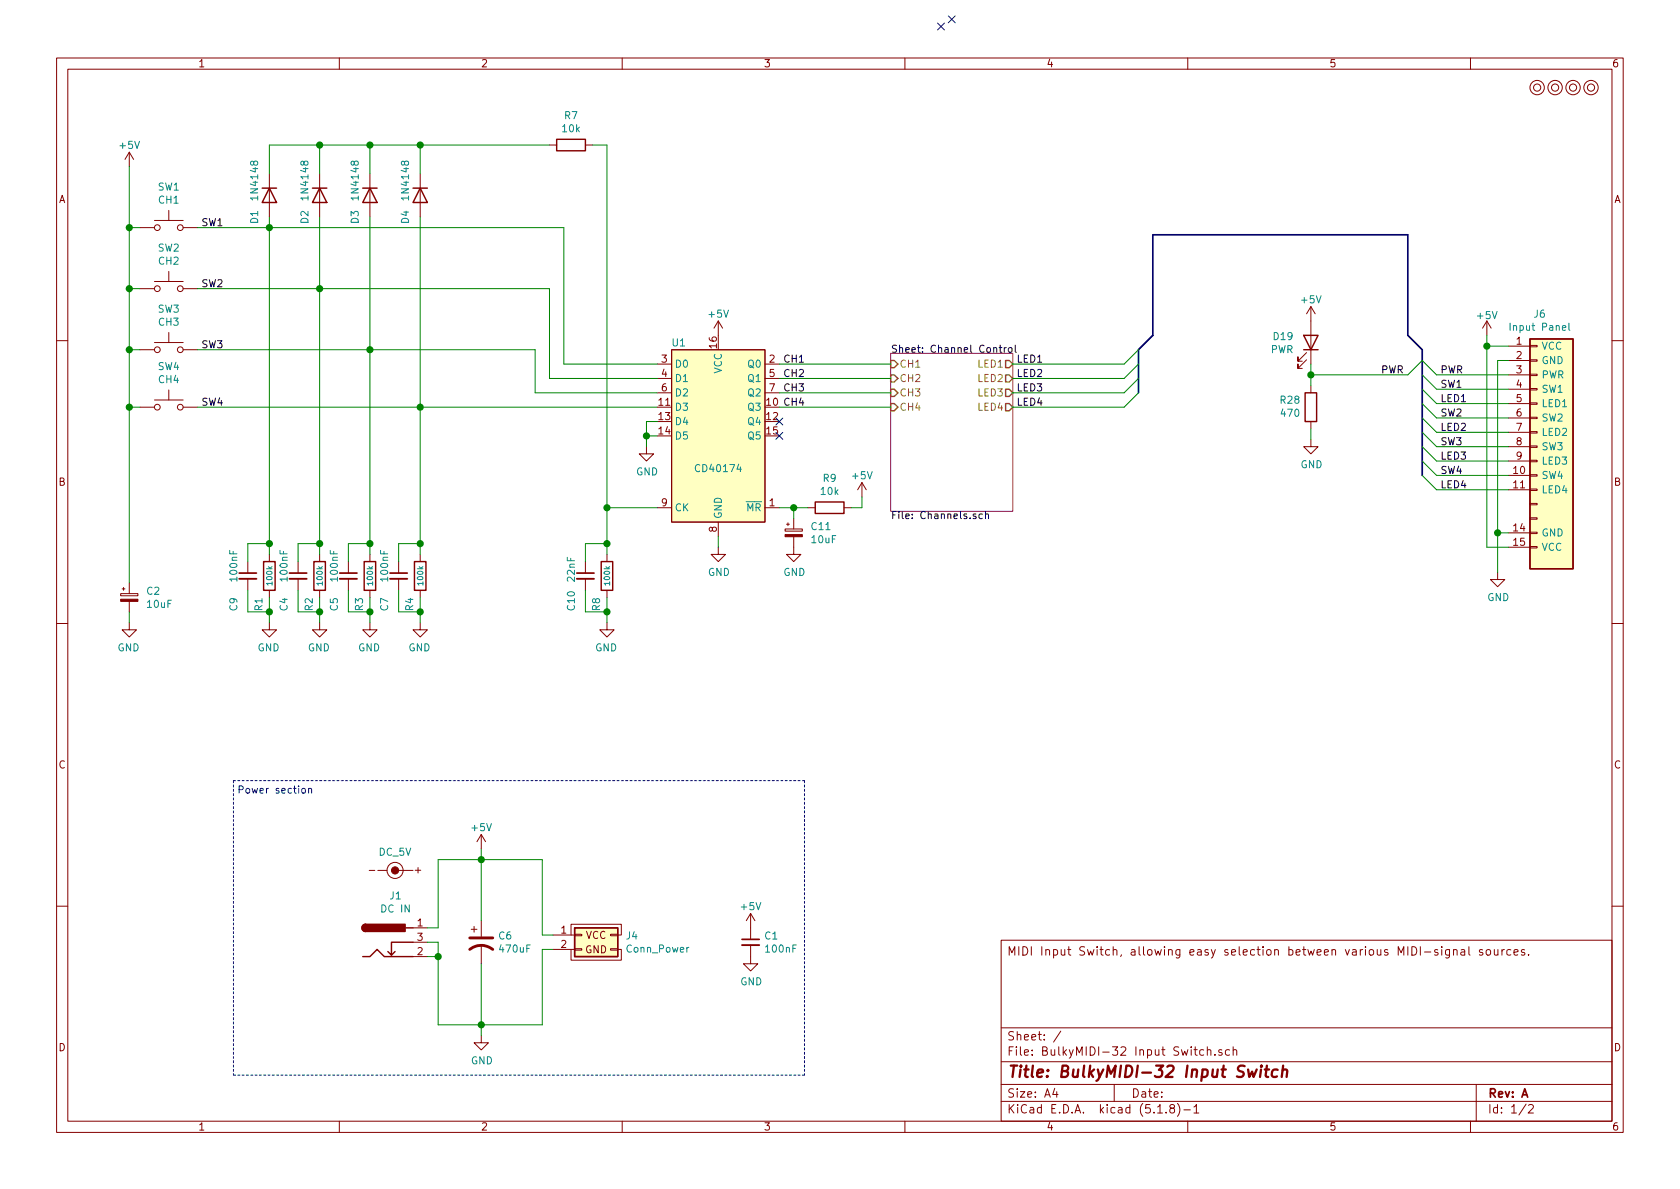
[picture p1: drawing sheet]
EESchema Schematic File Version 4
EELAYER 30 0
EELAYER END
$Descr A4 11693 8268
encoding utf-8
Sheet 1 2
Title "BulkyMIDI-32 Input Switch"
Date ""
Rev "A"
Comp ""
Comment1 ""
Comment2 ""
Comment3 ""
Comment4 "MIDI Input Switch, allowing easy selection between various MIDI-signal sources."
$EndDescr
$Comp
L mounting:Mounting M1
U 1 1
P 10700 600
F 0 "M1" H 10700 700 50  0001 C CNN
F 1 "Mounting" H 10700 525 50  0001 C CNN
F 2 "mounting:M3" H 10700 600 50  0001 C CNN
F 3 "" H 10700 600 50  0001 C CNN
	1    10700 600 
	1    0    0    -1  
$EndComp
$Comp
L mounting:Mounting M2
U 1 1
P 10825 600
F 0 "M2" H 10825 700 50  0001 C CNN
F 1 "Mounting" H 10825 525 50  0001 C CNN
F 2 "mounting:M3" H 10825 600 50  0001 C CNN
F 3 "" H 10825 600 50  0001 C CNN
	1    10825 600 
	1    0    0    -1  
$EndComp
$Comp
L mounting:Mounting M3
U 1 1
P 10950 600
F 0 "M3" H 10950 700 50  0001 C CNN
F 1 "Mounting" H 10950 525 50  0001 C CNN
F 2 "mounting:M3" H 10950 600 50  0001 C CNN
F 3 "" H 10950 600 50  0001 C CNN
	1    10950 600 
	1    0    0    -1  
$EndComp
$Comp
L mounting:Mounting M4
U 1 1
P 11075 600
F 0 "M4" H 11075 700 50  0001 C CNN
F 1 "Mounting" H 11075 525 50  0001 C CNN
F 2 "mounting:M3" H 11075 600 50  0001 C CNN
F 3 "" H 11075 600 50  0001 C CNN
	1    11075 600 
	1    0    0    -1  
$EndComp
$Comp
L barrel_jack:barrel_9v J1
U 1 1
P 2675 6550
F 0 "J1" H 2754 6875 50  0000 C CNN
F 1 "DC IN" H 2754 6784 50  0000 C CNN
F 2 "Connectors:BARREL_JACK" H 2725 6510 50  0001 C CNN
F 3 "~" H 2725 6510 50  0001 C CNN
	1    2675 6550
	1    0    0    -1  
$EndComp
$Comp
L power:GND #PWR0101
U 1 1
P 3350 7200
F 0 "#PWR0101" H 3350 6950 50  0001 C CNN
F 1 "GND" H 3355 7027 50  0000 C CNN
F 2 "" H 3350 7200 50  0001 C CNN
F 3 "" H 3350 7200 50  0001 C CNN
	1    3350 7200
	1    0    0    -1  
$EndComp
$Comp
L power:+5V #PWR0106
U 1 1
P 3350 5900
F 0 "#PWR0106" H 3350 5750 50  0001 C CNN
F 1 "+5V" H 3350 6050 50  0000 C CNN
F 2 "" H 3350 5900 50  0001 C CNN
F 3 "" H 3350 5900 50  0001 C CNN
	1    3350 5900
	1    0    0    -1  
$EndComp
$Comp
L Device:CP1 C6
U 1 1
P 3350 6550
F 0 "C6" H 3465 6596 50  0000 L CNN
F 1 "470uF" H 3465 6505 50  0000 L CNN
F 2 "Capacitor_THT:CP_Radial_D8.0mm_P3.50mm" H 3350 6550 50  0001 C CNN
F 3 "~" H 3350 6550 50  0001 C CNN
	1    3350 6550
	1    0    0    -1  
$EndComp
NoConn ~ 6550 175 
$Comp
L BulkyMIDI:DC_5V SYM1
U 1 1
P 2750 6050
F 0 "SYM1" H 2750 6271 50  0001 C CNN
F 1 "DC_5V" H 2750 6179 50  0000 C CNN
F 2 "BulkyMIDI-32:PWR_Specification" H 2625 6150 50  0001 C CNN
F 3 "" H 2625 6150 50  0001 C CNN
	1    2750 6050
	1    0    0    -1  
$EndComp
Text Notes 1650 5525 0    50   ~ 0
Power section
$Comp
L BulkyMIDI:Conn_Power J4
U 1 1
P 4050 6500
F 0 "J4" H 4353 6496 50  0000 L CNN
F 1 "Conn_Power" H 4353 6405 50  0000 L CNN
F 2 "BulkyMIDI-32:Conn_Power" H 4050 6500 50  0001 C CNN
F 3 "~" H 4050 6500 50  0001 C CNN
	1    4050 6500
	1    0    0    -1  
$EndComp
$Comp
L Switch:SW_Push SW1
U 1 1
P 1175 1575
F 0 "SW1" H 1175 1860 50  0000 C CNN
F 1 "CH1" H 1175 1769 50  0000 C CNN
F 2 "Button_Switch_THT:SW_Tactile_SPST_Angled_PTS645Vx39-2LFS" H 1175 1775 50  0001 C CNN
F 3 "~" H 1175 1775 50  0001 C CNN
	1    1175 1575
	-1   0    0    -1  
$EndComp
Wire Wire Line
	2975 6450 3050 6450
Wire Wire Line
	2975 6650 3050 6650
Wire Wire Line
	2975 6550 3050 6550
Wire Wire Line
	3050 6550 3050 6650
Connection ~ 3050 6650
Wire Wire Line
	3350 5900 3350 5975
Wire Wire Line
	3350 5975 3050 5975
Connection ~ 3350 5975
Wire Wire Line
	3050 5975 3050 6450
Wire Wire Line
	3350 5975 3350 6400
Wire Wire Line
	3350 7125 3050 7125
Connection ~ 3350 7125
Wire Wire Line
	3350 7125 3350 7200
Wire Wire Line
	3050 6650 3050 7125
Wire Wire Line
	3350 6700 3350 7125
Wire Notes Line
	1625 5425 1625 7475
Wire Notes Line
	5600 5425 5600 7475
Wire Wire Line
	3850 6500 3775 6500
Wire Wire Line
	3775 6500 3775 5975
Wire Wire Line
	3775 5975 3350 5975
Wire Wire Line
	3850 6600 3775 6600
Wire Wire Line
	3775 6600 3775 7125
Wire Wire Line
	3775 7125 3350 7125
Wire Notes Line
	5600 5425 1625 5425
Wire Notes Line
	5600 7475 1625 7475
Wire Wire Line
	975  1575 900  1575
Wire Wire Line
	975  2000 900  2000
$Comp
L Switch:SW_Push SW2
U 1 1
P 1175 2000
F 0 "SW2" H 1175 2285 50  0000 C CNN
F 1 "CH2" H 1175 2194 50  0000 C CNN
F 2 "Button_Switch_THT:SW_Tactile_SPST_Angled_PTS645Vx39-2LFS" H 1175 2200 50  0001 C CNN
F 3 "~" H 1175 2200 50  0001 C CNN
	1    1175 2000
	-1   0    0    -1  
$EndComp
Wire Wire Line
	975  2425 900  2425
$Comp
L Switch:SW_Push SW3
U 1 1
P 1175 2425
F 0 "SW3" H 1175 2710 50  0000 C CNN
F 1 "CH3" H 1175 2619 50  0000 C CNN
F 2 "Button_Switch_THT:SW_Tactile_SPST_Angled_PTS645Vx39-2LFS" H 1175 2625 50  0001 C CNN
F 3 "~" H 1175 2625 50  0001 C CNN
	1    1175 2425
	-1   0    0    -1  
$EndComp
Wire Wire Line
	900  1575 900  2000
Connection ~ 900  2000
Wire Wire Line
	900  2000 900  2425
Entry Bus Bus
	7925 2425 8025 2325
Wire Wire Line
	1875 1575 1375 1575
Text Label 1400 1575 0    50   ~ 0
SW1
Text Label 1400 2000 0    50   ~ 0
SW2
Text Label 1400 2425 0    50   ~ 0
SW3
$Comp
L cd40174:CD40174 U1
U 1 1
P 5000 2925
F 0 "U1" H 4725 3475 50  0000 C CNN
F 1 "CD40174" H 5000 2600 50  0000 C CNN
F 2 "Package_DIP:DIP-16_W7.62mm_Socket_LongPads" H 5000 2925 50  0001 C CNN
F 3 "http://www.ti.com/lit/ds/symlink/sn74hc595.pdf" H 5000 2925 50  0001 C CNN
	1    5000 2925
	1    0    0    -1  
$EndComp
$Comp
L power:+5V #PWR0102
U 1 1
P 5000 2325
F 0 "#PWR0102" H 5000 2175 50  0001 C CNN
F 1 "+5V" H 5000 2475 50  0000 C CNN
F 2 "" H 5000 2325 50  0001 C CNN
F 3 "" H 5000 2325 50  0001 C CNN
	1    5000 2325
	1    0    0    -1  
$EndComp
$Comp
L power:GND #PWR0104
U 1 1
P 5000 3800
F 0 "#PWR0104" H 5000 3550 50  0001 C CNN
F 1 "GND" H 5005 3627 50  0000 C CNN
F 2 "" H 5000 3800 50  0001 C CNN
F 3 "" H 5000 3800 50  0001 C CNN
	1    5000 3800
	1    0    0    -1  
$EndComp
$Comp
L Device:D D1
U 1 1
P 1875 1350
F 0 "D1" H 1975 1250 50  0000 L CNN
F 1 "1N4148" H 1625 1250 50  0000 L CNN
F 2 "Diode_THT:D_DO-35_SOD27_P7.62mm_Horizontal" H 1875 1350 50  0001 C CNN
F 3 "~" H 1875 1350 50  0001 C CNN
	1    1875 1350
	0    1    1    0   
$EndComp
$Comp
L Device:D D2
U 1 1
P 2225 1350
F 0 "D2" H 2325 1250 50  0000 L CNN
F 1 "1N4148" H 1975 1250 50  0000 L CNN
F 2 "Diode_THT:D_DO-35_SOD27_P7.62mm_Horizontal" H 2225 1350 50  0001 C CNN
F 3 "~" H 2225 1350 50  0001 C CNN
	1    2225 1350
	0    1    1    0   
$EndComp
$Comp
L Device:D D3
U 1 1
P 2575 1350
F 0 "D3" H 2675 1250 50  0000 L CNN
F 1 "1N4148" H 2325 1250 50  0000 L CNN
F 2 "Diode_THT:D_DO-35_SOD27_P7.62mm_Horizontal" H 2575 1350 50  0001 C CNN
F 3 "~" H 2575 1350 50  0001 C CNN
	1    2575 1350
	0    1    1    0   
$EndComp
Wire Wire Line
	1875 1500 1875 1575
Wire Wire Line
	2225 1500 2225 2000
Wire Wire Line
	2575 1500 2575 2425
Connection ~ 1875 1575
Wire Wire Line
	1375 2000 2225 2000
Wire Wire Line
	1375 2425 2575 2425
Connection ~ 2225 2000
Connection ~ 2575 2425
$Comp
L Device:C_Small C10
U 1 1
P 4075 4000
F 0 "C10" V 3975 3750 50  0000 L CNN
F 1 "22nF" V 3975 3950 50  0000 L CNN
F 2 "Capacitor_THT:C_Disc_D4.7mm_W2.5mm_P5.00mm" H 4075 4000 50  0001 C CNN
F 3 "~" H 4075 4000 50  0001 C CNN
	1    4075 4000
	1    0    0    -1  
$EndComp
$Comp
L Device:R R8
U 1 1
P 4225 4000
F 0 "R8" V 4150 3750 50  0000 L CNN
F 1 "100k" V 4225 3925 39  0000 L CNN
F 2 "resistor:R_Axial_DIN0207_L6.3mm_D2.5mm_P10.16mm_Horizontal" V 4155 4000 50  0001 C CNN
F 3 "~" H 4225 4000 50  0001 C CNN
	1    4225 4000
	1    0    0    -1  
$EndComp
Wire Wire Line
	4075 4250 4225 4250
Wire Wire Line
	4075 4100 4075 4250
Wire Wire Line
	4225 4150 4225 4250
Wire Wire Line
	4225 3850 4225 3775
Wire Wire Line
	4225 3775 4075 3775
Wire Wire Line
	4075 3775 4075 3900
Wire Wire Line
	4225 4250 4225 4325
Connection ~ 4225 4250
$Comp
L power:GND #PWR0112
U 1 1
P 4225 4325
F 0 "#PWR0112" H 4225 4075 50  0001 C CNN
F 1 "GND" H 4230 4152 50  0000 C CNN
F 2 "" H 4225 4325 50  0001 C CNN
F 3 "" H 4225 4325 50  0001 C CNN
	1    4225 4325
	-1   0    0    -1  
$EndComp
Connection ~ 4225 3775
Wire Wire Line
	1875 1575 3925 1575
Wire Wire Line
	2225 2000 3825 2000
Wire Wire Line
	2575 2425 3725 2425
Wire Wire Line
	4225 3525 4225 3775
Wire Wire Line
	3725 2425 3725 2725
Wire Wire Line
	3825 2000 3825 2625
Wire Wire Line
	3925 2525 3925 1575
Wire Wire Line
	4225 3525 4575 3525
Wire Wire Line
	3925 2525 4575 2525
Wire Wire Line
	3825 2625 4575 2625
Wire Wire Line
	3725 2725 4575 2725
Connection ~ 4225 3525
$Comp
L Device:R R7
U 1 1
P 3975 1000
F 0 "R7" V 3768 1000 50  0000 C CNN
F 1 "10k" V 3859 1000 50  0000 C CNN
F 2 "resistor:R_Axial_DIN0207_L6.3mm_D2.5mm_P10.16mm_Horizontal" V 3905 1000 50  0001 C CNN
F 3 "~" H 3975 1000 50  0001 C CNN
	1    3975 1000
	0    1    1    0   
$EndComp
Wire Wire Line
	4125 1000 4225 1000
Wire Wire Line
	4225 1000 4225 3525
Wire Wire Line
	1875 1000 1875 1200
Wire Wire Line
	2225 1200 2225 1000
Connection ~ 2225 1000
Wire Wire Line
	2225 1000 1875 1000
Wire Wire Line
	2575 1200 2575 1000
Connection ~ 2575 1000
Wire Wire Line
	2575 1000 2225 1000
$Comp
L Device:R R9
U 1 1
P 5775 3525
F 0 "R9" V 5568 3525 50  0000 C CNN
F 1 "10k" V 5659 3525 50  0000 C CNN
F 2 "resistor:R_Axial_DIN0207_L6.3mm_D2.5mm_P10.16mm_Horizontal" V 5705 3525 50  0001 C CNN
F 3 "~" H 5775 3525 50  0001 C CNN
	1    5775 3525
	0    1    1    0   
$EndComp
$Comp
L Device:CP_Small C11
U 1 1
P 5525 3700
F 0 "C11" H 5640 3746 50  0000 L CNN
F 1 "10uF" H 5640 3655 50  0000 L CNN
F 2 "Capacitor_THT:CP_Radial_D4.0mm_P2.00mm" H 5525 3700 50  0001 C CNN
F 3 "~" H 5525 3700 50  0001 C CNN
	1    5525 3700
	1    0    0    -1  
$EndComp
Wire Wire Line
	5525 3600 5525 3525
Wire Wire Line
	5525 3525 5425 3525
Wire Wire Line
	5625 3525 5525 3525
Connection ~ 5525 3525
$Comp
L power:GND #PWR0114
U 1 1
P 5525 3800
F 0 "#PWR0114" H 5525 3550 50  0001 C CNN
F 1 "GND" H 5530 3627 50  0000 C CNN
F 2 "" H 5525 3800 50  0001 C CNN
F 3 "" H 5525 3800 50  0001 C CNN
	1    5525 3800
	1    0    0    -1  
$EndComp
Wire Wire Line
	5000 3800 5000 3725
$Comp
L power:+5V #PWR0115
U 1 1
P 6000 3450
F 0 "#PWR0115" H 6000 3300 50  0001 C CNN
F 1 "+5V" H 6000 3600 50  0000 C CNN
F 2 "" H 6000 3450 50  0001 C CNN
F 3 "" H 6000 3450 50  0001 C CNN
	1    6000 3450
	1    0    0    -1  
$EndComp
Wire Wire Line
	6000 3450 6000 3525
Wire Wire Line
	6000 3525 5925 3525
$Comp
L power:+5V #PWR0113
U 1 1
P 900 1150
F 0 "#PWR0113" H 900 1000 50  0001 C CNN
F 1 "+5V" H 900 1300 50  0000 C CNN
F 2 "" H 900 1150 50  0001 C CNN
F 3 "" H 900 1150 50  0001 C CNN
	1    900  1150
	1    0    0    -1  
$EndComp
Connection ~ 900  1575
Wire Wire Line
	900  1150 900  1575
Text Label 5450 2525 0    50   ~ 0
CH1
Text Label 5450 2625 0    50   ~ 0
CH2
Text Label 5450 2725 0    50   ~ 0
CH3
Wire Wire Line
	5425 2525 6200 2525
Wire Wire Line
	5425 2625 6200 2625
Wire Wire Line
	5425 2725 6200 2725
Wire Wire Line
	7050 2525 7825 2525
Wire Wire Line
	7050 2625 7825 2625
Wire Wire Line
	7050 2725 7825 2725
Wire Wire Line
	7050 2825 7825 2825
Text Label 7075 2525 0    50   ~ 0
LED1
Text Label 7075 2625 0    50   ~ 0
LED2
Text Label 7075 2725 0    50   ~ 0
LED3
Text Label 7075 2825 0    50   ~ 0
LED4
Entry Wire Line
	7925 2425 7825 2525
Entry Wire Line
	7925 2525 7825 2625
Entry Wire Line
	7925 2625 7825 2725
Entry Wire Line
	7925 2725 7825 2825
$Sheet
S 6200 2450 850  1100
U 635D4EBA
F0 "Channel Control" 50
F1 "Channels.sch" 50
F2 "CH1" I L 6200 2525 50 
F3 "CH2" I L 6200 2625 50 
F4 "CH3" I L 6200 2725 50 
F5 "CH4" I L 6200 2825 50 
F6 "LED1" O R 7050 2525 50 
F7 "LED2" O R 7050 2625 50 
F8 "LED3" O R 7050 2725 50 
F9 "LED4" O R 7050 2825 50 
$EndSheet
Wire Bus Line
	8025 1625 9800 1625
Text Label 10025 3400 0    50   ~ 0
LED4
Text Label 10025 3200 0    50   ~ 0
LED3
Text Label 10025 3000 0    50   ~ 0
LED2
Text Label 10025 2800 0    50   ~ 0
LED1
Text Label 10025 3300 0    50   ~ 0
SW4
Text Label 10025 3100 0    50   ~ 0
SW3
Text Label 10025 2900 0    50   ~ 0
SW2
Text Label 10025 2700 0    50   ~ 0
SW1
Wire Wire Line
	10500 3400 10000 3400
Wire Wire Line
	10500 3300 10000 3300
Wire Wire Line
	10500 3200 10000 3200
Wire Wire Line
	10500 3100 10000 3100
Entry Wire Line
	10000 3400 9900 3300
Entry Wire Line
	10000 3300 9900 3200
Entry Wire Line
	10000 3200 9900 3100
Entry Wire Line
	10000 3100 9900 3000
Entry Bus Bus
	9900 2425 9800 2325
Wire Wire Line
	10500 3000 10000 3000
Wire Wire Line
	10500 2900 10000 2900
Wire Wire Line
	10500 2800 10000 2800
Wire Wire Line
	10500 2700 10000 2700
Wire Wire Line
	10500 2600 10000 2600
Entry Wire Line
	10000 3000 9900 2900
Entry Wire Line
	10000 2900 9900 2800
Text Label 10025 2600 0    50   ~ 0
PWR
Entry Wire Line
	10000 2800 9900 2700
Entry Wire Line
	10000 2700 9900 2600
Entry Wire Line
	10000 2600 9900 2500
Connection ~ 10350 2400
Wire Wire Line
	10350 2325 10350 2400
$Comp
L power:+5V #PWR0120
U 1 1
P 10350 2325
F 0 "#PWR0120" H 10350 2175 50  0001 C CNN
F 1 "+5V" H 10350 2465 50  0000 C CNN
F 2 "" H 10350 2325 50  0000 C CNN
F 3 "" H 10350 2325 50  0000 C CNN
	1    10350 2325
	-1   0    0    -1  
$EndComp
$Comp
L power:GND #PWR0118
U 1 1
P 10425 3975
F 0 "#PWR0118" H 10425 3725 50  0001 C CNN
F 1 "GND" H 10430 3802 50  0000 C CNN
F 2 "" H 10425 3975 50  0001 C CNN
F 3 "" H 10425 3975 50  0001 C CNN
	1    10425 3975
	1    0    0    -1  
$EndComp
Wire Wire Line
	10350 2400 10500 2400
Wire Wire Line
	10500 2500 10425 2500
$Comp
L BulkyMIDI:Input_Panel J6
U 1 1
P 10700 3400
F 0 "J6" H 10718 4625 50  0000 C CNN
F 1 "Input Panel" H 10718 4534 50  0000 C CNN
F 2 "BulkyMIDI-32:Input_Panel" H 10700 3400 50  0001 C CNN
F 3 "~" H 10700 3400 50  0001 C CNN
	1    10700 3400
	1    0    0    -1  
$EndComp
Wire Bus Line
	9800 2325 9800 1625
$Comp
L Device:C_Small C1
U 1 1
P 5225 6550
F 0 "C1" H 5317 6596 50  0000 L CNN
F 1 "100nF" H 5317 6505 50  0000 L CNN
F 2 "Capacitor_THT:C_Disc_D4.7mm_W2.5mm_P5.00mm" H 5225 6550 50  0001 C CNN
F 3 "~" H 5225 6550 50  0001 C CNN
	1    5225 6550
	1    0    0    -1  
$EndComp
$Comp
L power:GND #PWR0103
U 1 1
P 5225 6650
F 0 "#PWR0103" H 5225 6400 50  0001 C CNN
F 1 "GND" H 5230 6477 50  0000 C CNN
F 2 "" H 5225 6650 50  0001 C CNN
F 3 "" H 5225 6650 50  0001 C CNN
	1    5225 6650
	1    0    0    -1  
$EndComp
$Comp
L power:+5V #PWR0145
U 1 1
P 5225 6450
F 0 "#PWR0145" H 5225 6300 50  0001 C CNN
F 1 "+5V" H 5225 6600 50  0000 C CNN
F 2 "" H 5225 6450 50  0001 C CNN
F 3 "" H 5225 6450 50  0001 C CNN
	1    5225 6450
	1    0    0    -1  
$EndComp
NoConn ~ 6625 125 
Wire Wire Line
	5425 2825 6200 2825
Text Label 5450 2825 0    50   ~ 0
CH4
Connection ~ 900  2425
Wire Wire Line
	900  4250 900  4325
$Comp
L Device:CP_Small C2
U 1 1
P 900 4150
F 0 "C2" H 1015 4196 50  0000 L CNN
F 1 "10uF" H 1015 4105 50  0000 L CNN
F 2 "Capacitor_THT:CP_Radial_D4.0mm_P2.00mm" H 900 4150 50  0001 C CNN
F 3 "~" H 900 4150 50  0001 C CNN
	1    900  4150
	1    0    0    -1  
$EndComp
$Comp
L power:GND #PWR0117
U 1 1
P 900 4325
F 0 "#PWR0117" H 900 4075 50  0001 C CNN
F 1 "GND" H 905 4152 50  0000 C CNN
F 2 "" H 900 4325 50  0001 C CNN
F 3 "" H 900 4325 50  0001 C CNN
	1    900  4325
	-1   0    0    -1  
$EndComp
Wire Wire Line
	1875 3850 1875 3775
Connection ~ 1875 4250
Wire Wire Line
	1875 4250 1875 4150
Wire Wire Line
	1875 4325 1875 4250
$Comp
L power:GND #PWR0108
U 1 1
P 2575 4325
F 0 "#PWR0108" H 2575 4075 50  0001 C CNN
F 1 "GND" H 2580 4152 50  0000 C CNN
F 2 "" H 2575 4325 50  0001 C CNN
F 3 "" H 2575 4325 50  0001 C CNN
	1    2575 4325
	-1   0    0    -1  
$EndComp
Connection ~ 2575 4250
Wire Wire Line
	2575 4250 2575 4325
Wire Wire Line
	2425 3775 2425 3900
Wire Wire Line
	2575 3775 2425 3775
Wire Wire Line
	2575 3850 2575 3775
Wire Wire Line
	2575 4150 2575 4250
Wire Wire Line
	2425 4100 2425 4250
Wire Wire Line
	2425 4250 2575 4250
$Comp
L Device:R R3
U 1 1
P 2575 4000
F 0 "R3" V 2500 3750 50  0000 L CNN
F 1 "100k" V 2575 3925 39  0000 L CNN
F 2 "resistor:R_Axial_DIN0207_L6.3mm_D2.5mm_P10.16mm_Horizontal" V 2505 4000 50  0001 C CNN
F 3 "~" H 2575 4000 50  0001 C CNN
	1    2575 4000
	1    0    0    -1  
$EndComp
$Comp
L Device:C_Small C5
U 1 1
P 2425 4000
F 0 "C5" V 2325 3750 50  0000 L CNN
F 1 "100nF" V 2325 3950 50  0000 L CNN
F 2 "Capacitor_THT:C_Disc_D4.7mm_W2.5mm_P5.00mm" H 2425 4000 50  0001 C CNN
F 3 "~" H 2425 4000 50  0001 C CNN
	1    2425 4000
	1    0    0    -1  
$EndComp
$Comp
L power:GND #PWR0107
U 1 1
P 2225 4325
F 0 "#PWR0107" H 2225 4075 50  0001 C CNN
F 1 "GND" H 2230 4152 50  0000 C CNN
F 2 "" H 2225 4325 50  0001 C CNN
F 3 "" H 2225 4325 50  0001 C CNN
	1    2225 4325
	-1   0    0    -1  
$EndComp
Connection ~ 2225 4250
Wire Wire Line
	2225 4250 2225 4325
Wire Wire Line
	2075 3775 2075 3900
Wire Wire Line
	2225 3775 2075 3775
Wire Wire Line
	2225 3850 2225 3775
Wire Wire Line
	2225 4150 2225 4250
Wire Wire Line
	2075 4100 2075 4250
Wire Wire Line
	2075 4250 2225 4250
$Comp
L Device:R R2
U 1 1
P 2225 4000
F 0 "R2" V 2150 3750 50  0000 L CNN
F 1 "100k" V 2225 3925 39  0000 L CNN
F 2 "resistor:R_Axial_DIN0207_L6.3mm_D2.5mm_P10.16mm_Horizontal" V 2155 4000 50  0001 C CNN
F 3 "~" H 2225 4000 50  0001 C CNN
	1    2225 4000
	1    0    0    -1  
$EndComp
$Comp
L Device:C_Small C4
U 1 1
P 2075 4000
F 0 "C4" V 1975 3750 50  0000 L CNN
F 1 "100nF" V 1975 3950 50  0000 L CNN
F 2 "Capacitor_THT:C_Disc_D4.7mm_W2.5mm_P5.00mm" H 2075 4000 50  0001 C CNN
F 3 "~" H 2075 4000 50  0001 C CNN
	1    2075 4000
	1    0    0    -1  
$EndComp
$Comp
L power:GND #PWR0105
U 1 1
P 1875 4325
F 0 "#PWR0105" H 1875 4075 50  0001 C CNN
F 1 "GND" H 1880 4152 50  0000 C CNN
F 2 "" H 1875 4325 50  0001 C CNN
F 3 "" H 1875 4325 50  0001 C CNN
	1    1875 4325
	-1   0    0    -1  
$EndComp
Wire Wire Line
	1725 3775 1725 3900
Wire Wire Line
	1875 3775 1725 3775
Wire Wire Line
	1725 4100 1725 4250
Wire Wire Line
	1725 4250 1875 4250
$Comp
L Device:R R1
U 1 1
P 1875 4000
F 0 "R1" V 1800 3750 50  0000 L CNN
F 1 "100k" V 1875 3925 39  0000 L CNN
F 2 "resistor:R_Axial_DIN0207_L6.3mm_D2.5mm_P10.16mm_Horizontal" V 1805 4000 50  0001 C CNN
F 3 "~" H 1875 4000 50  0001 C CNN
	1    1875 4000
	1    0    0    -1  
$EndComp
$Comp
L Device:C_Small C9
U 1 1
P 1725 4000
F 0 "C9" V 1625 3750 50  0000 L CNN
F 1 "100nF" V 1625 3950 50  0000 L CNN
F 2 "Capacitor_THT:C_Disc_D4.7mm_W2.5mm_P5.00mm" H 1725 4000 50  0001 C CNN
F 3 "~" H 1725 4000 50  0001 C CNN
	1    1725 4000
	1    0    0    -1  
$EndComp
Connection ~ 2575 3775
Wire Wire Line
	2575 3775 2575 2425
Connection ~ 2225 3775
Wire Wire Line
	2225 2000 2225 3775
Connection ~ 1875 3775
Wire Wire Line
	1875 3775 1875 1575
Wire Wire Line
	2925 1000 2575 1000
Connection ~ 2925 1000
Wire Wire Line
	2925 1200 2925 1000
$Comp
L Device:D D4
U 1 1
P 2925 1350
F 0 "D4" H 3025 1250 50  0000 L CNN
F 1 "1N4148" H 2675 1250 50  0000 L CNN
F 2 "Diode_THT:D_DO-35_SOD27_P7.62mm_Horizontal" H 2925 1350 50  0001 C CNN
F 3 "~" H 2925 1350 50  0001 C CNN
	1    2925 1350
	0    1    1    0   
$EndComp
Wire Wire Line
	2775 4100 2775 4250
Wire Wire Line
	2775 3775 2775 3900
$Comp
L power:GND #PWR0109
U 1 1
P 2925 4325
F 0 "#PWR0109" H 2925 4075 50  0001 C CNN
F 1 "GND" H 2930 4152 50  0000 C CNN
F 2 "" H 2925 4325 50  0001 C CNN
F 3 "" H 2925 4325 50  0001 C CNN
	1    2925 4325
	-1   0    0    -1  
$EndComp
Wire Wire Line
	2925 3775 2775 3775
Connection ~ 2925 3775
Wire Wire Line
	2925 3850 2925 3775
Wire Wire Line
	2925 4250 2925 4325
Wire Wire Line
	2925 4150 2925 4250
Connection ~ 2925 4250
Wire Wire Line
	2775 4250 2925 4250
$Comp
L Device:R R4
U 1 1
P 2925 4000
F 0 "R4" V 2850 3750 50  0000 L CNN
F 1 "100k" V 2925 3925 39  0000 L CNN
F 2 "resistor:R_Axial_DIN0207_L6.3mm_D2.5mm_P10.16mm_Horizontal" V 2855 4000 50  0001 C CNN
F 3 "~" H 2925 4000 50  0001 C CNN
	1    2925 4000
	1    0    0    -1  
$EndComp
$Comp
L Device:C_Small C7
U 1 1
P 2775 4000
F 0 "C7" V 2675 3750 50  0000 L CNN
F 1 "100nF" V 2675 3950 50  0000 L CNN
F 2 "Capacitor_THT:C_Disc_D4.7mm_W2.5mm_P5.00mm" H 2775 4000 50  0001 C CNN
F 3 "~" H 2775 4000 50  0001 C CNN
	1    2775 4000
	1    0    0    -1  
$EndComp
Wire Wire Line
	900  2425 900  2825
Connection ~ 900  2825
Wire Wire Line
	975  2825 900  2825
Wire Wire Line
	2925 2825 2925 3775
Wire Wire Line
	2925 2825 2925 1500
Connection ~ 2925 2825
Wire Wire Line
	2925 2825 4575 2825
Wire Wire Line
	2925 2825 1375 2825
Text Label 1400 2825 0    50   ~ 0
SW4
$Comp
L Switch:SW_Push SW4
U 1 1
P 1175 2825
F 0 "SW4" H 1175 3110 50  0000 C CNN
F 1 "CH4" H 1175 3019 50  0000 C CNN
F 2 "Button_Switch_THT:SW_Tactile_SPST_Angled_PTS645Vx39-2LFS" H 1175 3025 50  0001 C CNN
F 3 "~" H 1175 3025 50  0001 C CNN
	1    1175 2825
	-1   0    0    -1  
$EndComp
Wire Wire Line
	2925 1000 3825 1000
$Comp
L power:GND #PWR0125
U 1 1
P 4500 3100
F 0 "#PWR0125" H 4500 2850 50  0001 C CNN
F 1 "GND" H 4505 2927 50  0000 C CNN
F 2 "" H 4500 3100 50  0001 C CNN
F 3 "" H 4500 3100 50  0001 C CNN
	1    4500 3100
	1    0    0    -1  
$EndComp
Wire Wire Line
	4500 3100 4500 3025
Wire Wire Line
	4575 3025 4500 3025
Wire Wire Line
	4500 3025 4500 2925
Wire Wire Line
	4500 2925 4575 2925
Connection ~ 4500 3025
NoConn ~ 5425 2925
NoConn ~ 5425 3025
Wire Wire Line
	900  2825 900  4050
Wire Wire Line
	10425 2500 10425 3700
Wire Wire Line
	10500 3700 10425 3700
Connection ~ 10425 3700
Wire Wire Line
	10425 3700 10425 3975
Wire Wire Line
	10500 3800 10350 3800
Wire Wire Line
	10350 3800 10350 2400
Wire Bus Line
	8025 1625 8025 2325
Wire Wire Line
	9125 2600 9125 2675
Connection ~ 9125 2600
Wire Wire Line
	9800 2600 9125 2600
Wire Wire Line
	9125 2525 9125 2600
$Comp
L power:GND #PWR02
U 1 1
P 9125 3050
AR Path="/63D62DD6" Ref="#PWR02"  Part="1" 
AR Path="/635D4EBA/63D62DD6" Ref="#PWR?"  Part="1" 
F 0 "#PWR02" H 9125 2800 50  0001 C CNN
F 1 "GND" H 9130 2877 50  0000 C CNN
F 2 "" H 9125 3050 50  0001 C CNN
F 3 "" H 9125 3050 50  0001 C CNN
	1    9125 3050
	1    0    0    -1  
$EndComp
Entry Wire Line
	9900 2500 9800 2600
$Comp
L Device:R R28
U 1 1
P 9125 2825
AR Path="/63D296D9" Ref="R28"  Part="1" 
AR Path="/635D4EBA/63D296D9" Ref="R?"  Part="1" 
F 0 "R28" H 9055 2779 50  0000 R CNN
F 1 "470" H 9055 2870 50  0000 R CNN
F 2 "resistor:R_Axial_DIN0207_L6.3mm_D2.5mm_P10.16mm_Horizontal" V 9055 2825 50  0001 C CNN
F 3 "~" H 9125 2825 50  0001 C CNN
	1    9125 2825
	1    0    0    1   
$EndComp
Text Label 9775 2600 2    50   ~ 0
PWR
$Comp
L power:+5V #PWR01
U 1 1
P 9125 2225
AR Path="/63D296D2" Ref="#PWR01"  Part="1" 
AR Path="/635D4EBA/63D296D2" Ref="#PWR?"  Part="1" 
F 0 "#PWR01" H 9125 2075 50  0001 C CNN
F 1 "+5V" H 9125 2375 50  0000 C CNN
F 2 "" H 9125 2225 50  0001 C CNN
F 3 "" H 9125 2225 50  0001 C CNN
	1    9125 2225
	-1   0    0    -1  
$EndComp
$Comp
L Device:LED D19
U 1 1
P 9125 2375
AR Path="/63D296CC" Ref="D19"  Part="1" 
AR Path="/635D4EBA/63D296CC" Ref="D?"  Part="1" 
F 0 "D19" V 9164 2257 50  0000 R CNN
F 1 "PWR" V 9073 2257 50  0000 R CNN
F 2 "LED_THT:LED_D3.0mm" H 9125 2375 50  0001 C CNN
F 3 "~" H 9125 2375 50  0001 C CNN
	1    9125 2375
	0    1    -1   0   
$EndComp
Wire Wire Line
	9125 2975 9125 3050
Wire Bus Line
	7925 2425 7925 2725
Wire Bus Line
	9900 2425 9900 3300
$EndSCHEMATC
